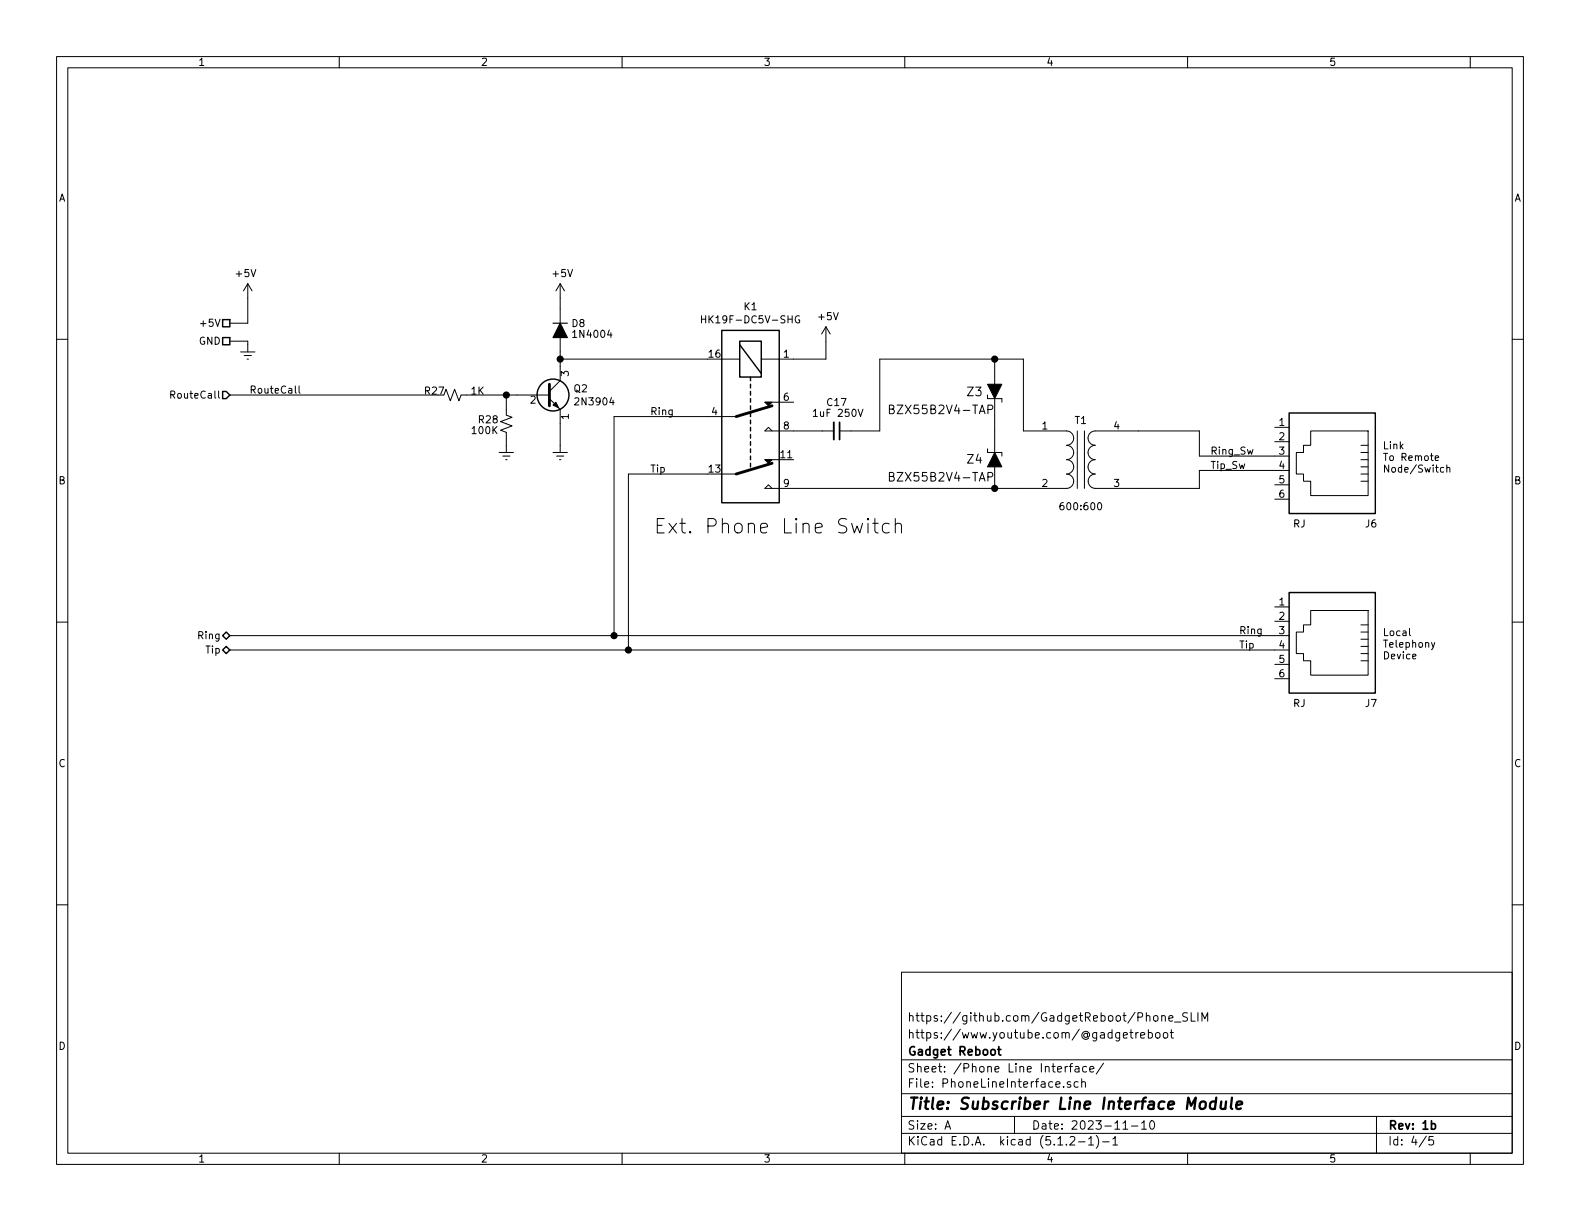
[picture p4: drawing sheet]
EESchema Schematic File Version 4
LIBS:GR_Subscriber_Line_Interface_Module-cache
EELAYER 29 0
EELAYER END
$Descr A 11000 8500
encoding utf-8
Sheet 4 5
Title "Subscriber Line Interface Module"
Date "2023-11-10"
Rev "1b"
Comp "Gadget Reboot"
Comment1 "https://www.youtube.com/@gadgetreboot"
Comment2 "https://github.com/GadgetReboot/Phone_SLIM"
Comment3 ""
Comment4 ""
$EndDescr
Text Notes 9625 3300 0    50   ~ 0
Link\nTo Remote\nNode/Switch
Wire Wire Line
	3525 3100 3525 3050
Wire Wire Line
	3525 2750 3600 2750
Connection ~ 3525 2750
Wire Wire Line
	3525 2850 3525 2750
$Comp
L power:GNDREF #PWR?
U 1 1
P 3525 3100
AR Path="/64AD73B4" Ref="#PWR?"  Part="1" 
AR Path="/64AC300D/64AD73B4" Ref="#PWR059"  Part="1" 
F 0 "#PWR059" H 3525 2850 50  0001 C CNN
F 1 "GNDREF" H 3530 2927 50  0001 C CNN
F 2 "" H 3525 3100 50  0001 C CNN
F 3 "" H 3525 3100 50  0001 C CNN
	1    3525 3100
	1    0    0    -1  
$EndComp
$Comp
L Device:R_Small_US R?
U 1 1
P 3525 2950
AR Path="/64AD73BA" Ref="R?"  Part="1" 
AR Path="/64AC300D/64AD73BA" Ref="R28"  Part="1" 
F 0 "R28" H 3650 2925 50  0000 C CNN
F 1 "100K" H 3675 3000 50  0000 C CNN
F 2 "Resistor_THT:R_Axial_DIN0207_L6.3mm_D2.5mm_P10.16mm_Horizontal" H 3525 2950 50  0001 C CNN
F 3 "~" H 3525 2950 50  0001 C CNN
	1    3525 2950
	-1   0    0    1   
$EndComp
Wire Wire Line
	3900 2075 3900 2150
Connection ~ 3900 2500
Wire Wire Line
	3900 2450 3900 2500
$Comp
L power:+5V #PWR?
U 1 1
P 3900 2075
AR Path="/64AD73C3" Ref="#PWR?"  Part="1" 
AR Path="/64AC300D/64AD73C3" Ref="#PWR056"  Part="1" 
F 0 "#PWR056" H 3900 1925 50  0001 C CNN
F 1 "+5V" H 3915 2248 50  0000 C CNN
F 2 "" H 3900 2075 50  0001 C CNN
F 3 "" H 3900 2075 50  0001 C CNN
	1    3900 2075
	1    0    0    -1  
$EndComp
$Comp
L Device:D_ALT D?
U 1 1
P 3900 2300
AR Path="/64AD73C9" Ref="D?"  Part="1" 
AR Path="/6369C9EB/64AD73C9" Ref="D?"  Part="1" 
AR Path="/64AC300D/64AD73C9" Ref="D8"  Part="1" 
F 0 "D8" V 3850 2375 50  0000 L CNN
F 1 "1N4004" V 3925 2375 50  0000 L CNN
F 2 "Diode_THT:D_DO-41_SOD81_P10.16mm_Horizontal" H 3900 2300 50  0001 C CNN
F 3 "~" H 3900 2300 50  0001 C CNN
	1    3900 2300
	0    1    1    0   
$EndComp
Wire Wire Line
	3900 2500 3900 2550
Wire Wire Line
	4925 2500 3900 2500
Wire Wire Line
	3900 3100 3900 2950
$Comp
L power:GNDREF #PWR?
U 1 1
P 3900 3100
AR Path="/64AD73D2" Ref="#PWR?"  Part="1" 
AR Path="/64AC300D/64AD73D2" Ref="#PWR060"  Part="1" 
F 0 "#PWR060" H 3900 2850 50  0001 C CNN
F 1 "GNDREF" H 3905 2927 50  0001 C CNN
F 2 "" H 3900 3100 50  0001 C CNN
F 3 "" H 3900 3100 50  0001 C CNN
	1    3900 3100
	1    0    0    -1  
$EndComp
Wire Wire Line
	5750 2500 5750 2375
Wire Wire Line
	5525 2500 5750 2500
$Comp
L power:+5V #PWR?
U 1 1
P 5750 2375
AR Path="/64AD73DA" Ref="#PWR?"  Part="1" 
AR Path="/64AC300D/64AD73DA" Ref="#PWR057"  Part="1" 
F 0 "#PWR057" H 5750 2225 50  0001 C CNN
F 1 "+5V" H 5765 2548 50  0000 C CNN
F 2 "" H 5750 2375 50  0001 C CNN
F 3 "" H 5750 2375 50  0001 C CNN
	1    5750 2375
	1    0    0    -1  
$EndComp
Wire Wire Line
	5525 3000 5725 3000
Text Label 4525 3300 0    50   ~ 0
Tip
Text Label 4525 2900 0    50   ~ 0
Ring
$Comp
L Relay:G5V-2 K?
U 1 1
P 5225 2900
AR Path="/64AD73E6" Ref="K?"  Part="1" 
AR Path="/64AC300D/64AD73E6" Ref="K1"  Part="1" 
F 0 "K1" V 4458 2900 50  0000 C CNN
F 1 "HK19F-DC5V-SHG" V 4549 2900 50  0000 C CNN
F 2 "Relay_THT:Relay_DPDT_Omron_G5V-2" H 5875 2850 50  0001 L CNN
F 3 "~" H 5025 2900 50  0001 C CNN
F 4 "Ningbo Keke New Era Appliance" V 5225 2900 50  0001 C CNN "MFR"
F 5 "HK19F-DC5V-SHG" V 5225 2900 50  0001 C CNN "MFR P/N"
F 6 "Relay 5V DPDT" V 5225 2900 50  0001 C CNN "Description_"
	1    5225 2900
	0    1    1    0   
$EndComp
Wire Wire Line
	3250 2750 3525 2750
$Comp
L Device:R_Small_US R?
U 1 1
P 3150 2750
AR Path="/64AD73EF" Ref="R?"  Part="1" 
AR Path="/64AC300D/64AD73EF" Ref="R27"  Part="1" 
F 0 "R27" V 3175 2875 50  0000 C CNN
F 1 "1K" V 3175 2575 50  0000 C CNN
F 2 "Resistor_THT:R_Axial_DIN0207_L6.3mm_D2.5mm_P10.16mm_Horizontal" H 3150 2750 50  0001 C CNN
F 3 "~" H 3150 2750 50  0001 C CNN
	1    3150 2750
	0    -1   -1   0   
$EndComp
$Comp
L Transistor_BJT:2N3904 Q?
U 1 1
P 3800 2750
AR Path="/64AD73F5" Ref="Q?"  Part="1" 
AR Path="/64AC300D/64AD73F5" Ref="Q2"  Part="1" 
F 0 "Q2" H 3990 2796 50  0000 L CNN
F 1 "2N3904" H 3990 2705 50  0000 L CNN
F 2 "Package_TO_SOT_THT:TO-92_Inline_Wide" H 4000 2675 50  0001 L CIN
F 3 "~" H 3800 2750 50  0001 L CNN
	1    3800 2750
	1    0    0    -1  
$EndComp
Text Label 8425 3275 0    50   ~ 0
Tip_Sw
Text Label 8425 3175 0    50   ~ 0
Ring_Sw
$Comp
L Device:C_Small C?
U 1 1
P 5825 3000
AR Path="/64AD73FD" Ref="C?"  Part="1" 
AR Path="/64AC300D/64AD73FD" Ref="C17"  Part="1" 
F 0 "C17" V 5625 2925 50  0000 L CNN
F 1 "1uF 250V" V 5700 2825 50  0000 L CNN
F 2 "Capacitor_THT:C_Rect_L16.5mm_W5.0mm_P15.00mm_MKT" H 5825 3000 50  0001 C CNN
F 3 "~" H 5825 3000 50  0001 C CNN
	1    5825 3000
	0    1    1    0   
$EndComp
$Comp
L Connector:RJ12 J?
U 1 1
P 9275 3175
AR Path="/64AD7406" Ref="J?"  Part="1" 
AR Path="/64AC300D/64AD7406" Ref="J6"  Part="1" 
F 0 "J6" H 9050 3650 50  0000 R CNN
F 1 "RJ" H 9550 3650 50  0000 R CNN
F 2 "footprints:RJ_6p6c" V 9275 3200 50  0001 C CNN
F 3 "~" V 9275 3200 50  0001 C CNN
F 4 "RJ11 6p6c" H 9275 3175 50  0001 C CNN "Description_"
F 5 "Ckmtw (Shenzhen Cankemeng)" H 9275 3175 50  0001 C CNN "MFR"
F 6 "R-RJ11R06P-A800" H 9275 3175 50  0001 C CNN "MFR P/N"
	1    9275 3175
	-1   0    0    1   
$EndComp
Text Notes 4550 3725 0    100  ~ 0
Ext. Phone Line Switch
$Comp
L Device:Transformer_1P_1S T?
U 1 1
P 7525 3200
AR Path="/64AD7410" Ref="T?"  Part="1" 
AR Path="/64AC300D/64AD7410" Ref="T1"  Part="1" 
F 0 "T1" H 7525 3475 50  0000 C CNN
F 1 "600:600" H 7525 2875 50  0000 C CNN
F 2 "footprints:Transformer_600_600" H 7525 3200 50  0001 C CNN
F 3 "~" H 7525 3200 50  0001 C CNN
F 4 "Audio Transformer 600:600" H 7525 3200 50  0001 C CNN "Description_"
F 5 "Generic: Find on AliExpress etc." H 7525 3200 50  0001 C CNN "MFR"
F 6 "EL14" H 7525 3200 50  0001 C CNN "MFR P/N"
	1    7525 3200
	1    0    0    -1  
$EndComp
Wire Wire Line
	5525 3400 6925 3400
Wire Wire Line
	8350 3175 8350 3000
Wire Wire Line
	8350 3000 7925 3000
Wire Wire Line
	8350 3175 8875 3175
Wire Wire Line
	7925 3400 8350 3400
Wire Wire Line
	8350 3400 8350 3275
Wire Wire Line
	8350 3275 8875 3275
Wire Wire Line
	4375 3300 4925 3300
Wire Wire Line
	4275 2900 4925 2900
Text Label 8625 4525 0    50   ~ 0
Tip
Text Label 8625 4425 0    50   ~ 0
Ring
$Comp
L Connector:RJ12 J?
U 1 1
P 9275 4425
AR Path="/64ADDF80" Ref="J?"  Part="1" 
AR Path="/64AC300D/64ADDF80" Ref="J7"  Part="1" 
F 0 "J7" H 9050 4900 50  0000 R CNN
F 1 "RJ" H 9550 4900 50  0000 R CNN
F 2 "footprints:RJ_6p6c" V 9275 4450 50  0001 C CNN
F 3 "~" V 9275 4450 50  0001 C CNN
F 4 "RJ11 6p6c" H 9275 4425 50  0001 C CNN "Description_"
F 5 "Ckmtw (Shenzhen Cankemeng)" H 9275 4425 50  0001 C CNN "MFR"
F 6 "R-RJ11R06P-A800" H 9275 4425 50  0001 C CNN "MFR P/N"
	1    9275 4425
	-1   0    0    1   
$EndComp
Text Notes 9625 4600 0    50   ~ 0
Local\nTelephony \nDevice
Text HLabel 1600 4425 0    50   BiDi ~ 0
Ring
Text HLabel 1600 2250 0    50   UnSpc ~ 0
+5V
Text HLabel 1600 2375 0    50   UnSpc ~ 0
GND
$Comp
L power:GNDREF #PWR?
U 1 1
P 1725 2400
AR Path="/64AE6D30" Ref="#PWR?"  Part="1" 
AR Path="/6369C9EB/64AE6D30" Ref="#PWR?"  Part="1" 
AR Path="/64AC300D/64AE6D30" Ref="#PWR058"  Part="1" 
F 0 "#PWR058" H 1725 2150 50  0001 C CNN
F 1 "GNDREF" H 1975 2125 50  0001 C CNN
F 2 "" H 1725 2400 50  0001 C CNN
F 3 "" H 1725 2400 50  0001 C CNN
	1    1725 2400
	1    0    0    -1  
$EndComp
Wire Wire Line
	1600 2250 1725 2250
Wire Wire Line
	1725 2075 1725 2250
Wire Wire Line
	1600 2375 1725 2375
Wire Wire Line
	1725 2375 1725 2400
$Comp
L power:+5V #PWR?
U 1 1
P 1725 2075
AR Path="/64B1CE4F" Ref="#PWR?"  Part="1" 
AR Path="/64AC300D/64B1CE4F" Ref="#PWR055"  Part="1" 
F 0 "#PWR055" H 1725 1925 50  0001 C CNN
F 1 "+5V" H 1740 2248 50  0000 C CNN
F 2 "" H 1725 2075 50  0001 C CNN
F 3 "" H 1725 2075 50  0001 C CNN
	1    1725 2075
	-1   0    0    -1  
$EndComp
Text Label 2100 2750 2    50   ~ 0
RouteCall
Text HLabel 1600 2750 0    50   Input ~ 0
RouteCall
Text HLabel 1600 4525 0    50   BiDi ~ 0
Tip
Wire Wire Line
	1600 4425 4275 4425
Wire Wire Line
	1600 4525 4375 4525
Wire Wire Line
	4275 2900 4275 4425
Connection ~ 4275 4425
Wire Wire Line
	4275 4425 8875 4425
Wire Wire Line
	4375 3300 4375 4525
Connection ~ 4375 4525
Wire Wire Line
	4375 4525 8875 4525
Wire Wire Line
	1600 2750 3050 2750
$Comp
L dk_Diodes-Zener-Single:1N5231BTR Z?
U 1 1
P 6925 2725
AR Path="/64CDD33A" Ref="Z?"  Part="1" 
AR Path="/6369C9EB/64CDD33A" Ref="Z?"  Part="1" 
AR Path="/64AC300D/64CDD33A" Ref="Z3"  Part="1" 
F 0 "Z3" V 6925 2525 60  0000 L CNN
F 1 "BZX55B2V4-TAP" V 7050 1975 60  0000 L CNN
F 2 "digikey-footprints:DO-35" H 7125 2925 60  0001 L CNN
F 3 "" H 7125 3025 60  0001 L CNN
	1    6925 2725
	0    1    1    0   
$EndComp
$Comp
L dk_Diodes-Zener-Single:1N5231BTR Z?
U 1 1
P 6925 3200
AR Path="/64CDD340" Ref="Z?"  Part="1" 
AR Path="/6369C9EB/64CDD340" Ref="Z?"  Part="1" 
AR Path="/64AC300D/64CDD340" Ref="Z4"  Part="1" 
F 0 "Z4" V 6925 3400 60  0000 R CNN
F 1 "BZX55B2V4-TAP" V 6800 3950 60  0000 R CNN
F 2 "digikey-footprints:DO-35" H 7125 3400 60  0001 L CNN
F 3 "" H 7125 3500 60  0001 L CNN
	1    6925 3200
	0    -1   -1   0   
$EndComp
Wire Wire Line
	6925 3000 6925 2925
Wire Wire Line
	5925 3000 6125 3000
Wire Wire Line
	6125 3000 6125 2500
Wire Wire Line
	6125 2500 6925 2500
Wire Wire Line
	6925 2500 6925 2525
Wire Wire Line
	6925 2500 7125 2500
Wire Wire Line
	7125 2500 7125 3000
Connection ~ 6925 2500
Connection ~ 6925 3400
Wire Wire Line
	6925 3400 7125 3400
$EndSCHEMATC
